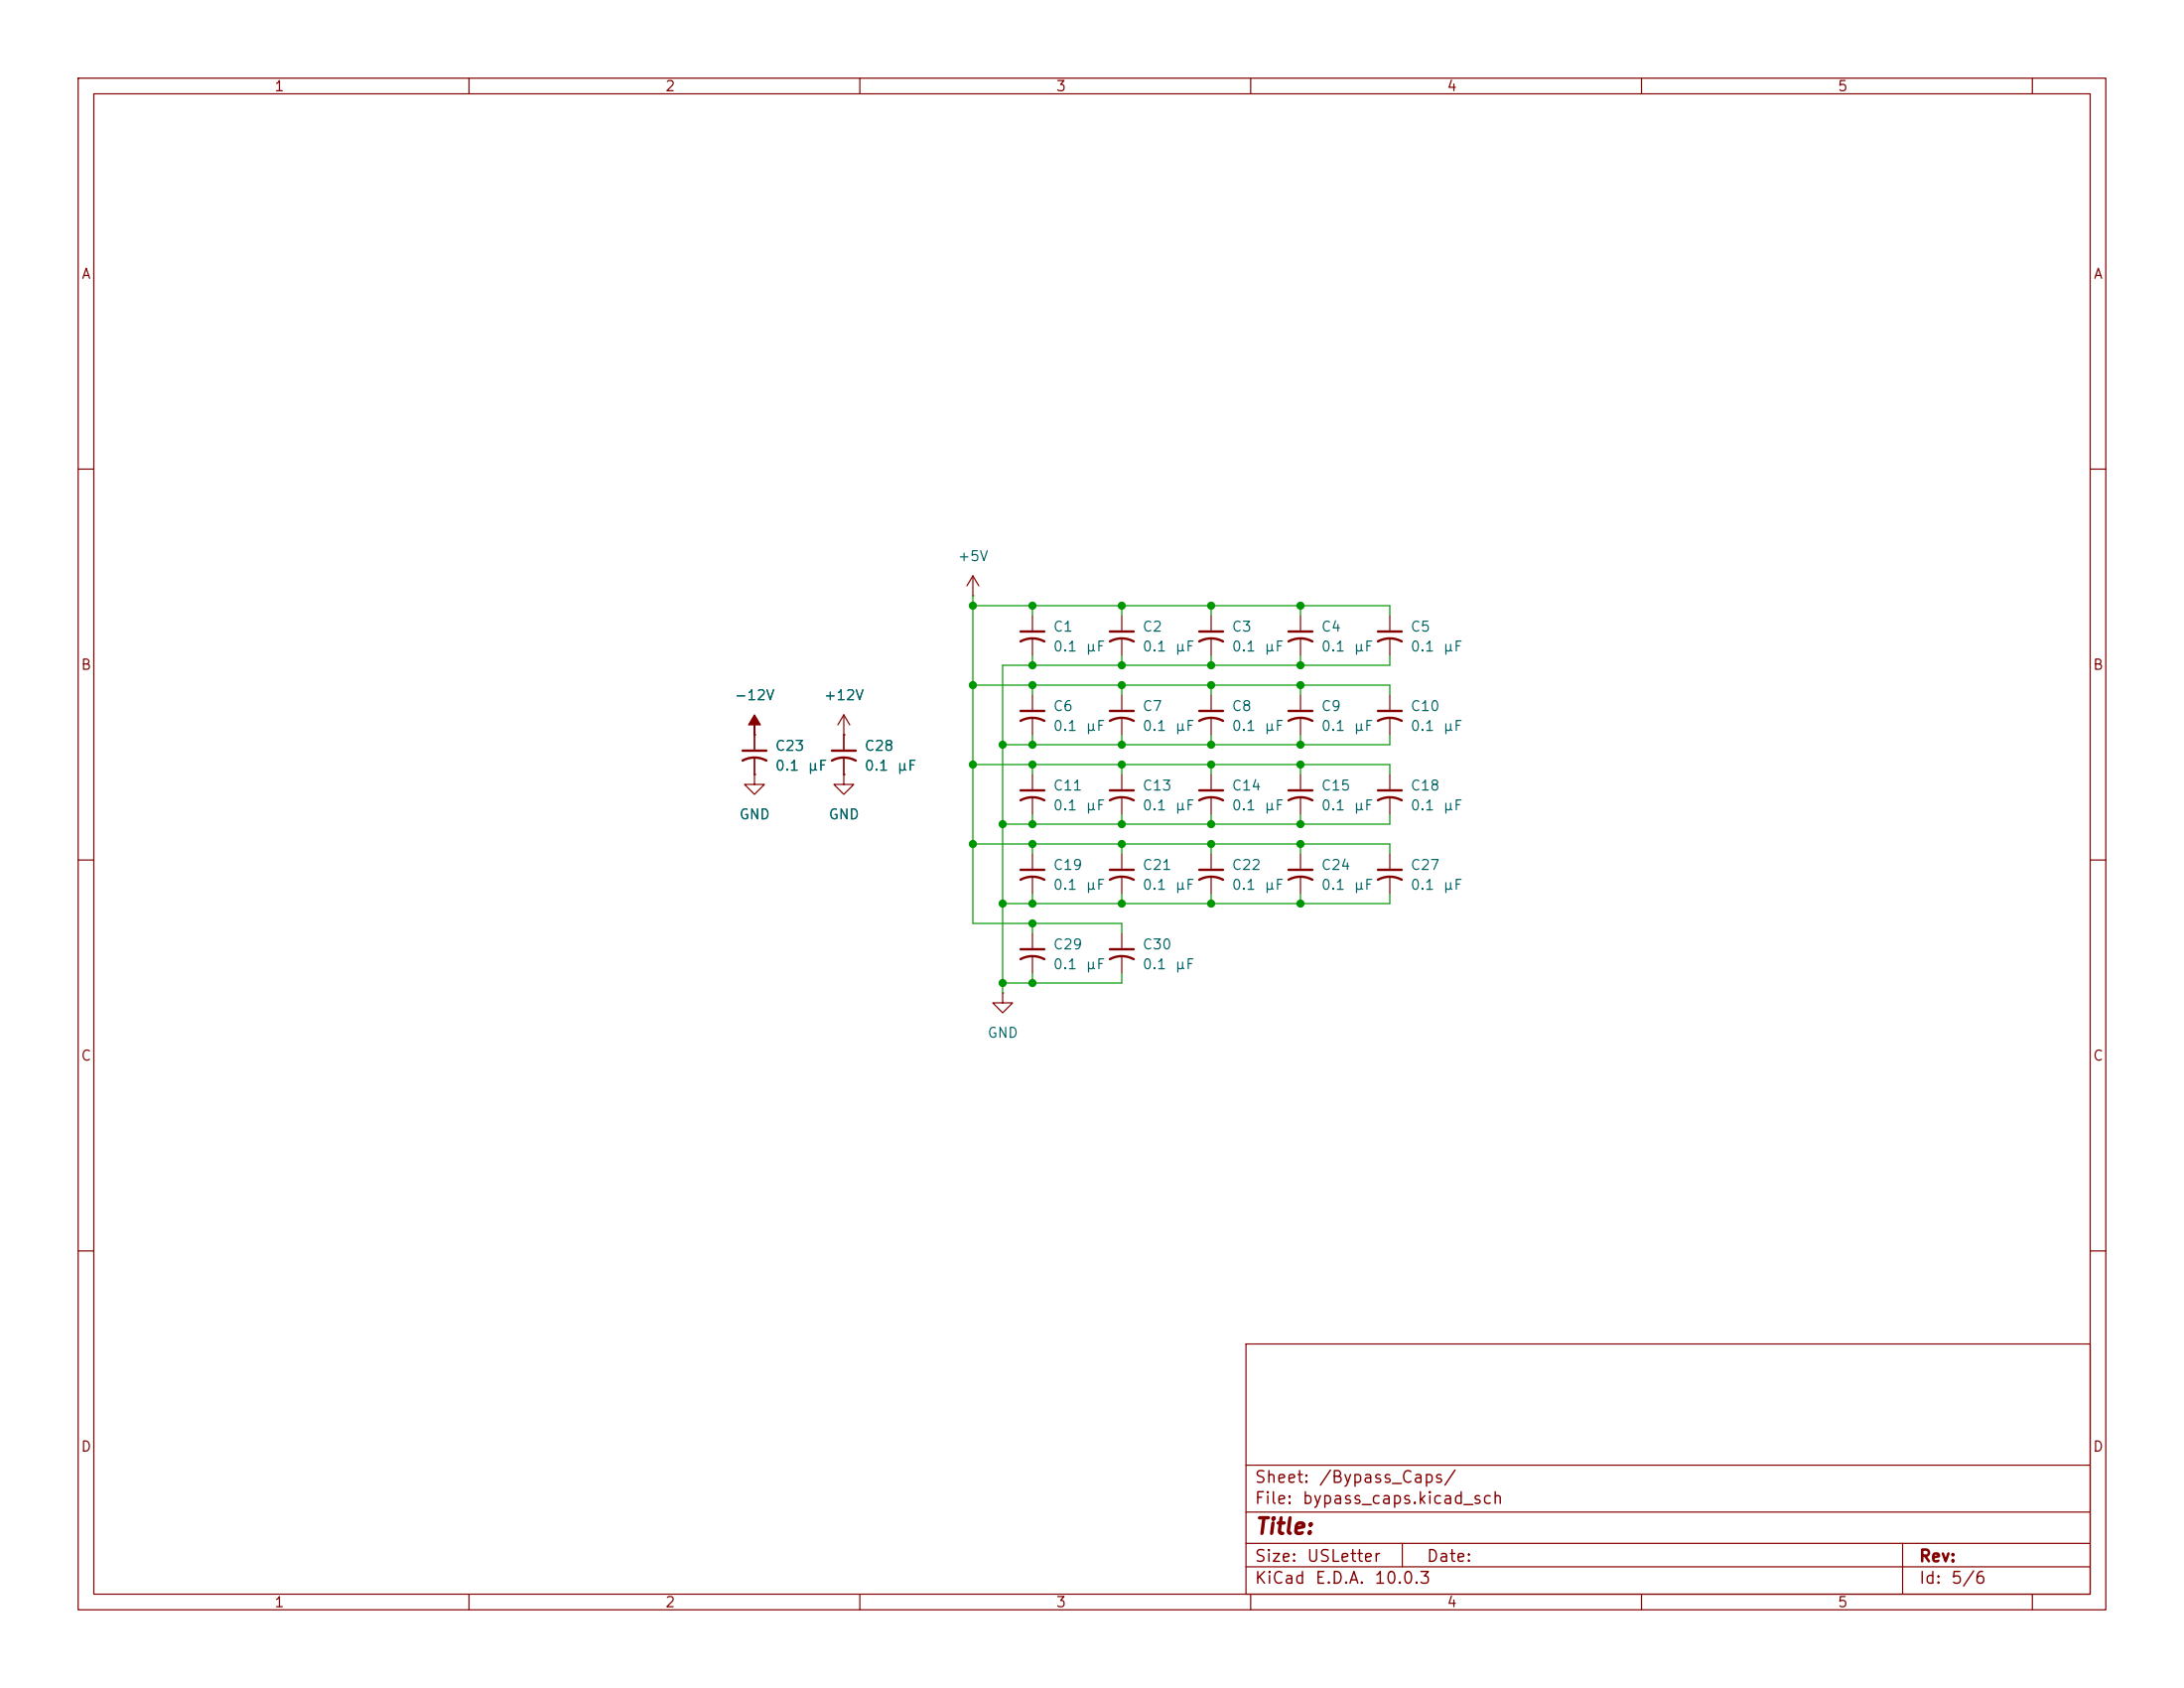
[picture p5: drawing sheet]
<svg xmlns="http://www.w3.org/2000/svg" width="279mm" height="216mm" viewBox="0 0 279 216" stroke-linecap="round" stroke-linejoin="round" font-family="sans-serif">
<g fill="none" stroke="#840000" stroke-width=".15">
<path d="M10 10h259.4v195.9h-259.4zM12 12h255.4v191.9h-255.4zM60 10v2M110 10v2M160 10v2M210 10v2M260 10v2M10 60h2M124.5 76.2h.1M124.5 73.7l-.8 1.2M124.5 73.7l.7 1.2M124.5 73.7v2.5"/>
<path d="M132.1 78.7v2.1M143.5 78.7v2.1M154.9 78.7v2.1M166.4 78.7v2.1M177.8 78.7v2.1M267.4 60h2M96.5 99.1v1.2h1.3l-1.3 1.3-1.3-1.3h1.3M96.5 99.1h.1M96.5 94h.1M96.5 94v2M96.5 97v2.1M107.9 94h.1"/>
<path d="M107.9 99.1v1.2h1.3l-1.3 1.3-1.2-1.3h1.2M107.9 99.1h.1M107.9 91.4l-.7 1.3M107.9 91.4l.8 1.3M107.9 91.4v4.6M107.9 97v2.1M132.1 81.8v2M132.1 88.9v2M132.1 91.9v2.1M132.1 99.1v2M143.5 81.8v2M143.5 88.9v2"/>
<path d="M143.5 91.9v2.1M143.5 99.1v2M154.9 81.8v2M154.9 88.9v2M154.9 91.9v2.1M154.9 99.1v2M166.4 81.8v2M166.4 88.9v2M166.4 91.9v2.1M166.4 99.1v2M177.8 81.8v2M177.8 88.9v2"/>
<path d="M177.8 91.9v2.1M177.8 99.1v2M10 110h2M132.1 102.1v2M132.1 109.2v2.1M132.1 112.3v2M132.1 119.4v2M143.5 102.1v2M143.5 109.2v2.1M143.5 112.3v2M143.5 119.4v2M154.9 102.1v2"/>
<path d="M154.9 109.2v2.1M154.9 112.3v2M166.4 102.1v2M166.4 109.2v2.1M166.4 112.3v2M177.8 102.1v2M177.8 109.2v2.1M177.8 112.3v2M267.4 110h2M128.3 127v1.3h1.2l-1.2 1.2-1.3-1.2h1.3M128.3 127h.1M132.1 122.4v2.1"/>
<path d="M143.5 122.4v2.1M10 160h2M159.4 171.9h108v32h-108zM267.4 160h2M159.4 197.4h108M159.4 193.4h108M159.4 187.4h108M179.4 197.4v3M243.4 197.4v6.5M60 203.9v2M110 203.9v2M159.4 200.4h108"/>
<path d="M160 203.9v2M210 203.9v2M260 203.9v2"/>
</g>
<g fill="none" stroke="#840000" stroke-width=".3">
<path d="M95 97.3a3.2 3.2 0 0 1 3 0M95 96h3M106.4 97.3a3.2 3.2 0 0 1 3.1 0M106.4 96h3.1M130.6 92.2a3.2 3.2 0 0 1 3 0M130.6 82a3.2 3.2 0 0 1 3 0M130.6 90.9h3M130.6 80.8h3M142 92.2a3.2 3.2 0 0 1 3 0M142 82a3.2 3.2 0 0 1 3 0M142 90.9h3M142 80.8h3"/>
<path d="M153.4 92.2a3.2 3.2 0 0 1 3.1 0M153.4 82a3.2 3.2 0 0 1 3.1 0M153.4 90.9h3.1M153.4 80.8h3.1M164.8 92.2a3.2 3.2 0 0 1 3.1 0M164.8 82a3.2 3.2 0 0 1 3.1 0M164.8 90.9h3.1M164.8 80.8h3.1M176.3 92.2a3.2 3.2 0 0 1 3 0M176.3 82a3.2 3.2 0 0 1 3 0M176.3 90.9h3M176.3 80.8h3"/>
<path d="M130.6 112.5a3.2 3.2 0 0 1 3 0M130.6 102.4a3.2 3.2 0 0 1 3 0M130.6 111.3h3M130.6 101.1h3M142 112.5a3.2 3.2 0 0 1 3 0M142 102.4a3.2 3.2 0 0 1 3 0M142 111.3h3M142 101.1h3M153.4 102.4a3.2 3.2 0 0 1 3.1 0M153.4 112.5a3.2 3.2 0 0 1 3.1 0M153.4 111.3h3.1M153.4 101.1h3.1"/>
<path d="M164.8 112.5a3.2 3.2 0 0 1 3.1 0M164.8 102.4a3.2 3.2 0 0 1 3.1 0M164.8 111.3h3.1M164.8 101.1h3.1M176.3 112.5a3.2 3.2 0 0 1 3 0M176.3 102.4a3.2 3.2 0 0 1 3 0M176.3 111.3h3M176.3 101.1h3M130.6 122.7a3.2 3.2 0 0 1 3 0M130.6 121.4h3M142 122.7a3.2 3.2 0 0 1 3 0M142 121.4h3"/>
</g>
<path d="M96.5 91.4l.8 1.3h-.8v1.3v-1.3h-.7z" fill="#840000" stroke="#840000" stroke-width=".15"/>
<g fill="none" stroke="#009600" stroke-width=".15">
<path d="M124.5 76.2v41.9h19v1.3M124.5 77.5h53.3v1.2M132.1 77.5v1.2M143.5 77.5v1.2M154.9 77.5v1.2M166.4 77.5v1.2M124.5 87.6h53.3v1.3M124.5 97.8h53.3v1.3M132.1 83.8v1.3M132.1 87.6v1.3M132.1 94v1.3M132.1 97.8v1.3"/>
<path d="M143.5 83.8v1.3M143.5 87.6v1.3M143.5 94v1.3M143.5 97.8v1.3M154.9 83.8v1.3M154.9 87.6v1.3M154.9 94v1.3M154.9 97.8v1.3M166.4 83.8v1.3M166.4 87.6v1.3M166.4 94v1.3M166.4 97.8v1.3"/>
<path d="M177.8 83.8v1.3h-49.5v41.9M177.8 94v1.3h-49.5M124.5 108h53.3v1.2M132.1 104.1v1.3M132.1 108v1.2M132.1 114.3v1.3M132.1 118.1v1.3M143.5 104.1v1.3M143.5 108v1.2M143.5 114.3v1.3M154.9 104.1v1.3M154.9 108v1.2"/>
<path d="M154.9 114.3v1.3M166.4 104.1v1.3M166.4 108v1.2M166.4 114.3v1.3M177.8 104.1v1.3h-49.5M177.8 114.3v1.3h-49.5M132.1 124.5v1.2M143.5 124.5v1.2h-15.2"/>
</g>
<g fill="#009600" stroke="#009600" stroke-width=".13">
<circle cx="143.5" cy="115.6" r=".46"/>
<circle cx="143.5" cy="108" r=".46"/>
<circle cx="154.9" cy="115.6" r=".46"/>
<circle cx="132.1" cy="125.7" r=".46"/>
<circle cx="132.1" cy="118.1" r=".46"/>
<circle cx="132.1" cy="108" r=".46"/>
<circle cx="143.5" cy="105.4" r=".46"/>
<circle cx="128.3" cy="125.7" r=".46"/>
<circle cx="166.4" cy="115.6" r=".46"/>
<circle cx="154.9" cy="108" r=".46"/>
<circle cx="154.9" cy="105.4" r=".46"/>
<circle cx="166.4" cy="105.4" r=".46"/>
<circle cx="166.4" cy="108" r=".46"/>
<circle cx="154.9" cy="95.3" r=".46"/>
<circle cx="143.5" cy="95.3" r=".46"/>
<circle cx="143.5" cy="97.8" r=".46"/>
<circle cx="154.9" cy="97.8" r=".46"/>
<circle cx="132.1" cy="95.3" r=".46"/>
<circle cx="132.1" cy="87.6" r=".46"/>
<circle cx="132.1" cy="85.1" r=".46"/>
<circle cx="124.5" cy="77.5" r=".46"/>
<circle cx="132.1" cy="77.5" r=".46"/>
<circle cx="128.3" cy="95.3" r=".46"/>
<circle cx="124.5" cy="87.6" r=".46"/>
<circle cx="143.5" cy="87.6" r=".46"/>
<circle cx="166.4" cy="95.3" r=".46"/>
<circle cx="166.4" cy="97.8" r=".46"/>
<circle cx="143.5" cy="77.5" r=".46"/>
<circle cx="143.5" cy="85.1" r=".46"/>
<circle cx="154.9" cy="77.5" r=".46"/>
<circle cx="154.9" cy="87.6" r=".46"/>
<circle cx="154.9" cy="85.1" r=".46"/>
<circle cx="166.4" cy="87.6" r=".46"/>
<circle cx="166.4" cy="85.1" r=".46"/>
<circle cx="166.4" cy="77.5" r=".46"/>
<circle cx="128.3" cy="115.6" r=".46"/>
<circle cx="132.1" cy="115.6" r=".46"/>
<circle cx="132.1" cy="97.8" r=".46"/>
<circle cx="132.1" cy="105.4" r=".46"/>
<circle cx="124.5" cy="108" r=".46"/>
<circle cx="128.3" cy="105.4" r=".46"/>
<circle cx="124.5" cy="97.8" r=".46"/>
</g>
<text font-size="2" fill="#840000" x="160.4" y="196.7">Title:</text>
<g font-size="1.5" fill="#840000">
<text x="160.4" y="190">Sheet:</text>
<text x="168.6" y="190">/Bypass_Caps/</text>
<text x="160.4" y="192.7">File:</text>
<text x="166.5" y="192.7">bypass_caps.kicad_sch</text>
<text x="160.4" y="202.9">KiCad</text>
<text x="160.4" y="200.1">Size:</text>
<text x="167.1" y="200.1">USLetter</text>
<text x="168.1" y="202.9">E.D.A.</text>
<text x="175.7" y="202.9">10.0.3</text>
<text x="182.4" y="200.1">Date:</text>
<text x="245.4" y="200.1">Rev:</text>
<text x="245.4" y="202.9">Id:</text>
<text x="249.5" y="202.9">5/6</text>
</g>
<g font-size="1.3" fill="#840000">
<text x="35" y="12">1</text>
<text x="85" y="12">2</text>
<text x="135" y="12">3</text>
<text x="185" y="12">4</text>
<text x="235" y="12">5</text>
<text x="10.3" y="36">A</text>
<text x="267.7" y="36">A</text>
<text x="10.3" y="86">B</text>
<text x="267.7" y="86">B</text>
<text x="10.3" y="136">C</text>
<text x="267.7" y="136">C</text>
<text x="10.3" y="186">D</text>
<text x="267.7" y="186">D</text>
<text x="35" y="205.9">1</text>
<text x="85" y="205.9">2</text>
<text x="135" y="205.9">3</text>
<text x="185" y="205.9">4</text>
<text x="235" y="205.9">5</text>
</g>
<g font-size="1.3" fill="#006464">
<text x="122.4" y="72.1">+5V</text>
<text x="134.6" y="81.1">C1</text>
<text x="134.6" y="83.6">0.1</text>
<text x="138.8" y="83.6">µF</text>
<text x="146.1" y="81.1">C2</text>
<text x="146.1" y="83.6">0.1</text>
<text x="150.3" y="83.6">µF</text>
<text x="157.5" y="81.1">C3</text>
<text x="157.5" y="83.6">0.1</text>
<text x="161.7" y="83.6">µF</text>
<text x="168.9" y="81.1">C4</text>
<text x="168.9" y="83.6">0.1</text>
<text x="173.1" y="83.6">µF</text>
<text x="180.3" y="81.1">C5</text>
<text x="180.3" y="83.6">0.1</text>
<text x="184.5" y="83.6">µF</text>
<text x="93.9" y="89.9">-12V</text>
<text x="105.3" y="89.9">+12V</text>
<text x="134.6" y="91.3">C6</text>
<text x="134.6" y="93.8">0.1</text>
<text x="138.8" y="93.8">µF</text>
<text x="146.1" y="91.3">C7</text>
<text x="146.1" y="93.8">0.1</text>
<text x="150.3" y="93.8">µF</text>
<text x="157.5" y="91.3">C8</text>
<text x="157.5" y="93.8">0.1</text>
<text x="161.7" y="93.8">µF</text>
<text x="168.9" y="91.3">C9</text>
<text x="168.9" y="93.8">0.1</text>
<text x="173.1" y="93.8">µF</text>
<text x="180.3" y="93.8">0.1</text>
<text x="180.3" y="91.3">C10</text>
<text x="184.5" y="93.8">µF</text>
<text x="99.1" y="98.9">0.1</text>
<text x="99.1" y="96.3">C23</text>
<text x="103.3" y="98.9">µF</text>
<text x="110.5" y="98.9">0.1</text>
<text x="110.5" y="96.3">C28</text>
<text x="114.7" y="98.9">µF</text>
<text x="134.6" y="101.4">C11</text>
<text x="146.1" y="101.4">C13</text>
<text x="157.5" y="101.4">C14</text>
<text x="168.9" y="101.4">C15</text>
<text x="180.3" y="101.4">C18</text>
<text x="94.5" y="105.1">GND</text>
<text x="105.9" y="105.1">GND</text>
<text x="134.6" y="104">0.1</text>
<text x="138.8" y="104">µF</text>
<text x="146.1" y="104">0.1</text>
<text x="150.3" y="104">µF</text>
<text x="157.5" y="104">0.1</text>
<text x="161.7" y="104">µF</text>
<text x="168.9" y="104">0.1</text>
<text x="173.1" y="104">µF</text>
<text x="180.3" y="104">0.1</text>
<text x="184.5" y="104">µF</text>
<text x="134.6" y="111.6">C19</text>
<text x="146.1" y="111.6">C21</text>
<text x="157.5" y="111.6">C22</text>
<text x="168.9" y="111.6">C24</text>
<text x="180.3" y="111.6">C27</text>
<text x="134.6" y="114.1">0.1</text>
<text x="138.8" y="114.1">µF</text>
<text x="146.1" y="114.1">0.1</text>
<text x="150.3" y="114.1">µF</text>
<text x="157.5" y="114.1">0.1</text>
<text x="161.7" y="114.1">µF</text>
<text x="168.9" y="114.1">0.1</text>
<text x="173.1" y="114.1">µF</text>
<text x="180.3" y="114.1">0.1</text>
<text x="184.5" y="114.1">µF</text>
<text x="134.6" y="124.3">0.1</text>
<text x="134.6" y="121.7">C29</text>
<text x="138.8" y="124.3">µF</text>
<text x="146.1" y="124.3">0.1</text>
<text x="146.1" y="121.7">C30</text>
<text x="150.3" y="124.3">µF</text>
<text x="126.2" y="133.1">GND</text>
</g>
</svg>
